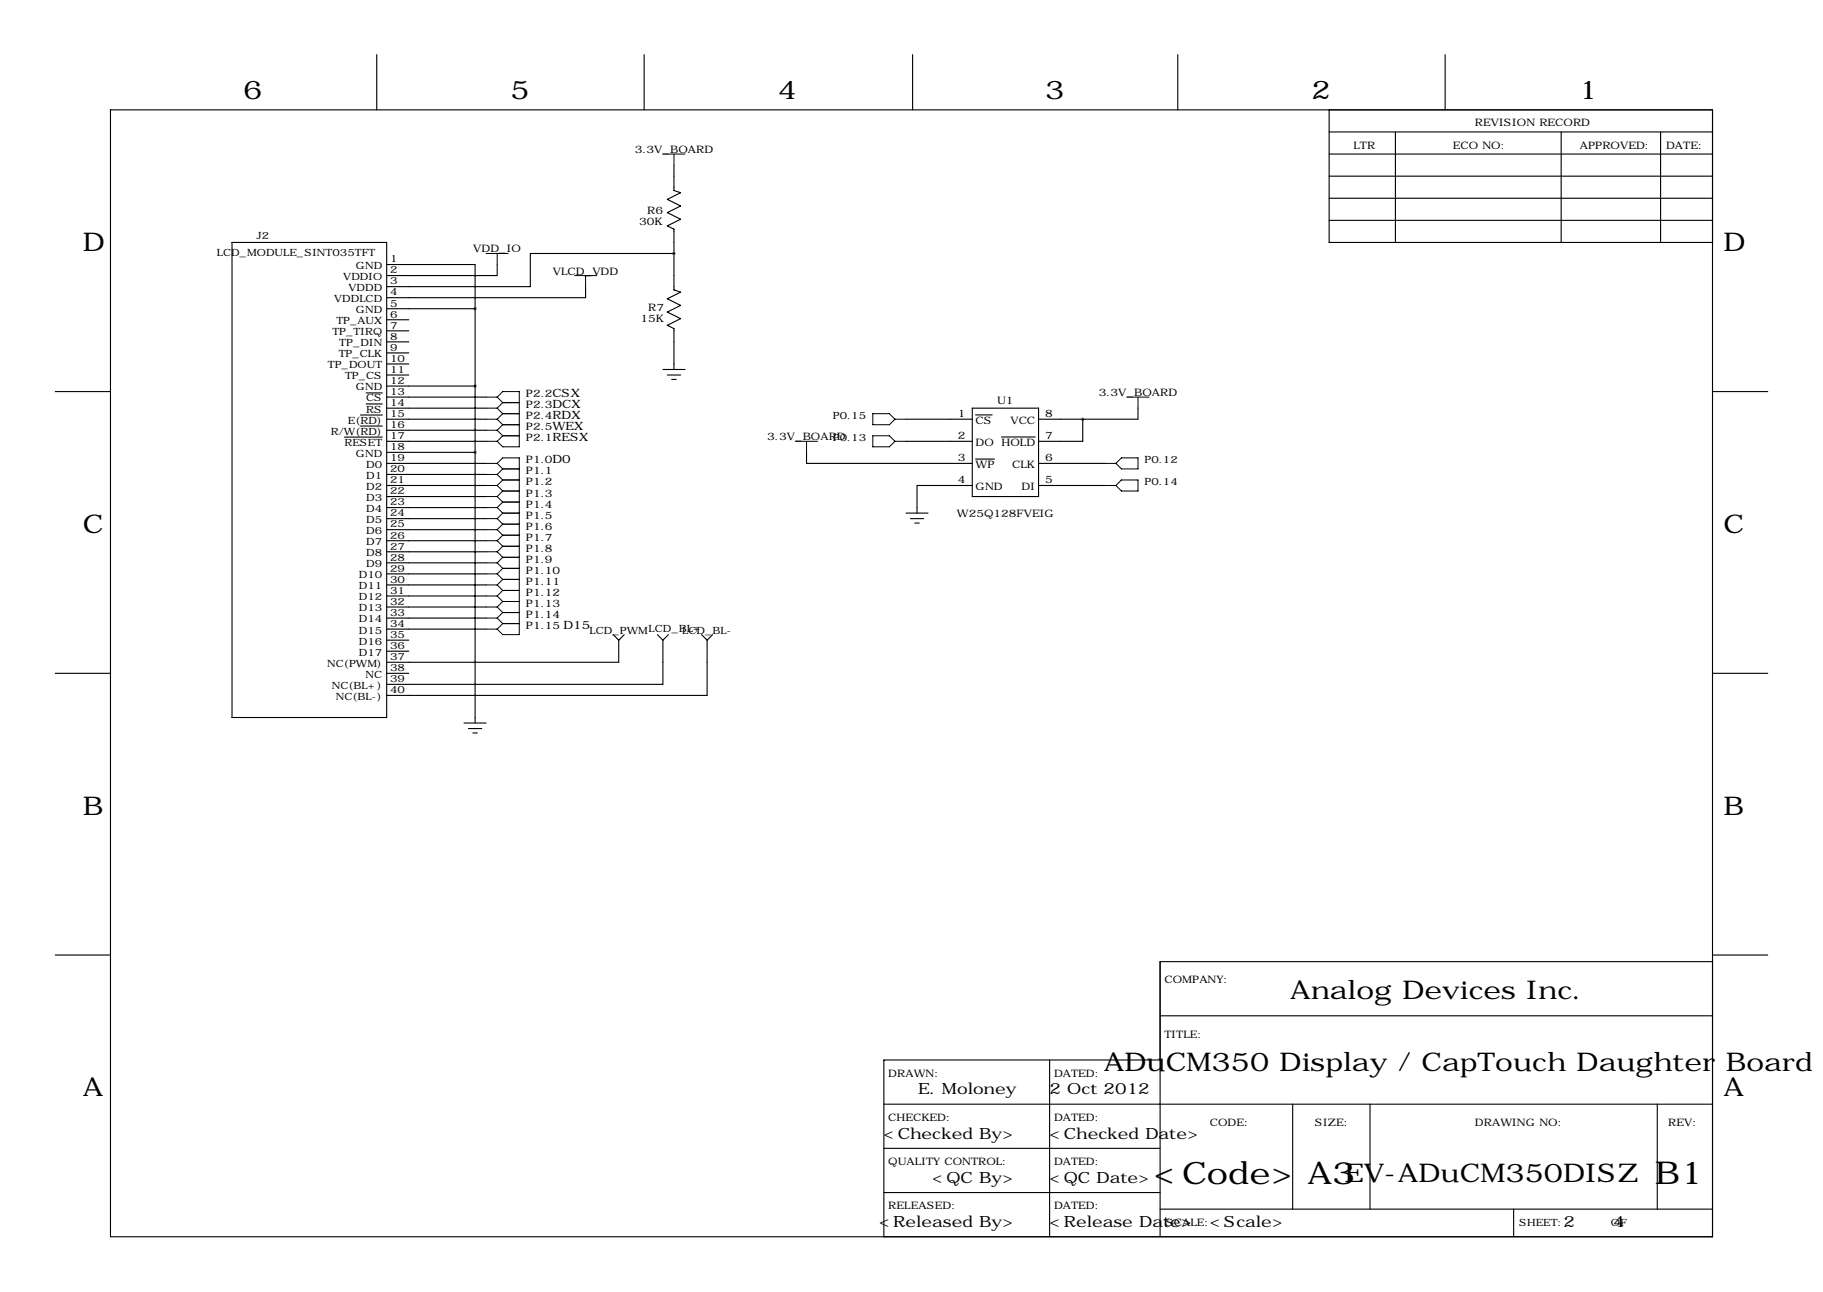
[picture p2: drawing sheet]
<svg xmlns="http://www.w3.org/2000/svg" width="419mm" height="297mm" viewBox="0 0 419 297" stroke-linecap="round" stroke-linejoin="round" font-family="sans-serif">
<g fill="none" stroke="#000" stroke-width=".25">
<path d="M86.6 12.6v12.7M148.1 12.6v12.7M209.8 12.6v12.7M270.8 12.6v12.7M332.2 12.6v12.7M25.4 25.3h368.3v259h-368.3zM154.9 38v5.8l1.6 .5-3.1 1.5 3.1 1.6-3.1 1.5 3.1 1.5-3.1 1.5 1.5 .8v14l1.6 .5-3.1 1.5 3.1 1.5-3.1 1.5 3.1 1.6-3.1 1.5 1.5 .8v9.3M305.6 30.3h88.1M305.6 35.4h88.1M305.6 25.3v30.4h88.1M320.8 30.3v25.4M358.9 30.3v25.4"/>
<path d="M381.8 30.3v25.4M53.3 55.7h35.6v109.3h-35.6zM154.9 58.3h-33v7.6h-33M305.6 40.5h88.1M305.6 45.6h88.1M305.6 50.7h88.1M88.9 60.8h20.3v10.2M88.9 71h20.3M88.9 73.5h5.1M88.9 76.1h5.1M88.9 78.6h5.1M109.2 71v95.2"/>
<path d="M114.3 60.8v2.6h-25.4M134.6 65.9v2.5h-45.7M12.7 90h12.7M82.9 95.4h5M82.9 98h5M84.2 90.3h3.7M84.2 92.9h3.7M88.9 93.8h22.9M88.9 96.4h22.9M88.9 81.1h5.1M88.9 83.7h5.1M88.9 86.2h5.1"/>
<path d="M88.9 88.8h20.3M88.9 91.3h22.9M88.9 98.9h22.9M152.4 84.9h5.1M153.4 86.2h3.1M154.4 87.2h1M208.3 96.4h15.2M223.5 93.8h15.3v20.4h-15.3zM224.3 95.4h3.8M238.8 96.4h10.1M248.9 96.4v5.1h-10.1M261.6 93.8v2.6h-12.7"/>
<path d="M393.7 90h12.7M79.2 100.5h8.7M88.9 114.2h22.9M88.9 101.5h22.9M88.9 106.5h22.9M88.9 111.6h22.9M88.9 104h20.3M88.9 109.1h22.9M88.9 116.7h22.9M88.9 119.2h22.9M185.4 104v2.5h38.1M208.3 101.5h15.2"/>
<path d="M208.3 118h5.1M209.3 119.2h3M223.5 111.6h-12.7v6.4M224.3 105.5h4.3M230.3 100.5h7.7M238.8 106.5h15.2M238.8 111.6h15.2M88.9 121.8h22.9M88.9 124.3h22.9M88.9 126.9h22.9M88.9 129.4h22.9M88.9 131.9h22.9"/>
<path d="M88.9 134.5h22.9M88.9 137h22.9M88.9 139.6h22.9M210.3 120.3h1M12.7 154.8h12.7M88.9 154.8h5.1M88.9 142.1h22.9M88.9 144.6h22.9M88.9 147.2h5.1M88.9 149.7h5.1M141 145.9l1.2 1.3M142.2 147.2v5.1h-53.3"/>
<path d="M143.5 145.9l-1.3 1.3M151.1 145.9l1.3 1.3M152.4 147.2v10.1h-63.5M153.7 145.9l-1.3 1.3M161.3 145.9l1.3 1.3M162.6 147.2v12.7h-73.7M163.8 145.9l-1.2 1.3M393.7 154.8h12.7M106.7 166.2h5.1M107.7 167.5h3M108.7 168.5h1M12.7 219.6h12.7"/>
<path d="M393.7 219.6h12.7M266.7 233.5h127M393.7 221.1h-127v63.2M203.2 253.9h190.5M241.3 243.7v40.6M266.7 243.7h-63.5v40.6M297.2 253.9v24.1M315 253.9v24.1M381 253.9v24.1M203.2 264h63.5M203.2 274.2h63.5M266.7 278h127"/>
<path d="M348 278v6.3"/>
</g>
<g fill="none" stroke="#000" stroke-width=".23">
<path d="M152.4 35.4h5.1M154.9 35.4v2.6M111.8 58.3h5M114.3 58.3v2.5M132.1 63.4h5.1M134.6 63.4v2.5M111.8 96.4h2.5M111.8 98.9h2.5M111.8 93.8h2.5M111.8 91.3h2.5M114.3 91.3l1.3-1.3h3.8v12.7h-3.8l-1.3-1.2M114.3 96.4l1.3 1.2"/>
<path d="M114.3 98.9l1.3 1.3M114.3 93.8l1.3 1.3M114.3 91.3l1.3 1.3M115.6 97.6h3.8M115.6 95.1h3.8M115.6 95.1l-1.3 1.3M115.6 97.6l-1.3 1.3M115.6 92.6h3.8M115.6 92.6l-1.3 1.2M200.7 95.1h3.8l1.2 1.3-1.2 1.2h-3.8zM205.7 96.4h2.6M259.1 91.3h5.1"/>
<path d="M261.6 91.3v2.5M111.8 106.5h2.5M111.8 109.1h2.5M111.8 111.6h2.5M111.8 114.2h2.5M111.8 116.7h2.5M111.8 119.2h2.5M111.8 101.5h2.5M114.3 106.5l1.3 1.3M114.3 106.5l1.3-1.2h3.8v40.6h-3.8l-1.3-1.3M114.3 109.1l1.3 1.2M114.3 111.6l1.3 1.3"/>
<path d="M114.3 114.2l1.3 1.2M114.3 116.7l1.3 1.3M114.3 119.2l1.3 1.3M115.6 107.8h3.8M115.6 110.3h3.8M115.6 107.8l-1.3 1.3M115.6 112.9h3.8M115.6 110.3l-1.3 1.3M115.6 115.4h3.8M115.6 112.9l-1.3 1.3M115.6 118h3.8M115.6 115.4l-1.3 1.3"/>
<path d="M115.6 118l-1.3 1.2M115.6 100.2h3.8M115.6 100.2l-1.3 1.3M182.9 101.5h5.1M185.4 101.5v2.5M200.7 100.2h3.8l1.2 1.3-1.2 1.2h-3.8zM205.7 101.5h2.6M254 106.5h2.5M254 111.6h2.5M256.5 106.5l1.3-1.2h3.8v2.5h-3.8zM257.8 110.3h3.8v2.6h-3.8l-1.3-1.3zM111.8 121.8h2.5"/>
<path d="M111.8 124.3h2.5M111.8 126.9h2.5M111.8 129.4h2.5M111.8 131.9h2.5M111.8 134.5h2.5M111.8 137h2.5M111.8 139.6h2.5M114.3 121.8l1.3 1.2M114.3 124.3l1.3 1.3M114.3 126.9l1.3 1.2M114.3 129.4l1.3 1.3M114.3 131.9l1.3 1.3"/>
<path d="M114.3 134.5l1.3 1.2M114.3 137l1.3 1.3M114.3 139.6l1.3 1.2M115.6 120.5h3.8M115.6 123h3.8M115.6 120.5l-1.3 1.3M115.6 125.6h3.8M115.6 123l-1.3 1.3M115.6 128.1h3.8M115.6 125.6l-1.3 1.3M115.6 128.1l-1.3 1.3M115.6 130.7h3.8"/>
<path d="M115.6 133.2h3.8M115.6 130.7l-1.3 1.2M115.6 135.7h3.8M115.6 133.2l-1.3 1.3M115.6 138.3h3.8M115.6 135.7l-1.3 1.3M115.6 138.3l-1.3 1.3M111.8 142.1h2.5M111.8 144.6h2.5M114.3 142.1l1.3 1.3M115.6 140.8h3.8M115.6 143.4h3.8"/>
<path d="M115.6 140.8l-1.3 1.3M115.6 143.4l-1.3 1.2"/>
</g>
<path d="M154.9 58.3a.05 .05 0 0 0 .1 0 .05 .05 0 0 0-.1 0z" fill="#000" stroke="#000" stroke-width=".63"/>
<text font-size="7.3" x="380.5" y="272.3">B1</text>
<g font-size="7.1">
<text x="265.2" y="272.2">&lt;Code&gt;</text>
<text x="300.6" y="272.2">A3</text>
</g>
<g font-size="5.9">
<text x="55.9" y="22.7">6</text>
<text x="117.3" y="22.7">5</text>
<text x="178.8" y="22.7">4</text>
<text x="240.3" y="22.7">3</text>
<text x="301.5" y="22.7">2</text>
<text x="363" y="22.7">1</text>
<text x="19" y="57.8">D</text>
<text x="396.2" y="57.8">D</text>
<text x="19" y="122.5">C</text>
<text x="396.2" y="122.5">C</text>
<text x="19" y="187.3">B</text>
<text x="396.2" y="187.3">B</text>
<text x="296.6" y="229.8">Analog Devices Inc.</text>
<text x="253.8" y="246.3">ADuCM350 Display / CapTouch Daughter Board</text>
<text x="19" y="252.1">A</text>
<text x="396.2" y="252.1">A</text>
<text x="309.1" y="271.7">EV-ADuCM350DISZ</text>
</g>
<g font-size="3.6">
<text x="211.1" y="251.6">E. Moloney</text>
<text x="241.3" y="251.6">2 Oct 2012</text>
<text x="203.1" y="261.8">&lt;Checked By&gt;</text>
<text x="241.3" y="261.8">&lt;Checked Date&gt;</text>
<text x="214.3" y="271.9">&lt;QC By&gt;</text>
<text x="241.3" y="271.9">&lt;QC Date&gt;</text>
<text x="202.1" y="282.1">&lt;Released By&gt;</text>
<text x="241.3" y="282.1">&lt;Release Date&gt;</text>
<text x="278.1" y="282.1">&lt;Scale&gt;</text>
<text x="359.4" y="282.1">2</text>
<text x="370.8" y="282.1">4</text>
</g>
<g font-size="2.4">
<text x="339.1" y="29.1">REVISION RECORD</text>
<text x="145.9" y="35.2">3.3V_BOARD</text>
<text x="311.1" y="34.1">LTR</text>
<text x="334" y="34.1">ECO NO:</text>
<text x="363.2" y="34.1">APPROVED:</text>
<text x="383" y="34.1">DATE:</text>
<text x="147" y="51.7">30K</text>
<text x="148.8" y="49.2">R6</text>
<text x="108.8" y="58">VDD_IO</text>
<text x="127.1" y="63.1">VLCD_VDD</text>
<text x="149" y="71.5">R7</text>
<text x="147.2" y="74">15K</text>
<text x="120.9" y="93.8">P2.3DCX</text>
<text x="120.9" y="91.3">P2.2CSX</text>
<text x="220.2" y="95.9">1</text>
<text x="229.2" y="92.8">U1</text>
<text x="240.3" y="95.9">8</text>
<text x="252.6" y="91.1">3.3V_BOARD</text>
<text x="120.9" y="96.4">P2.4RDX</text>
<text x="120.9" y="98.9">P2.5WEX</text>
<text x="120.9" y="101.5">P2.1RESX</text>
<text x="176.4" y="101.2">3.3V_BOARD</text>
<text x="220.2" y="101">2</text>
<text x="224.3" y="97.4">CS</text>
<text x="232.3" y="97.4">VCC</text>
<text x="240.3" y="101">7</text>
<text x="120.9" y="106.5">P1.0D0</text>
<text x="220.2" y="106">3</text>
<text x="224.3" y="102.5">DO</text>
<text x="224.3" y="107.6">WP</text>
<text x="230.3" y="102.5">HOLD</text>
<text x="232.7" y="107.6">CLK</text>
<text x="240.3" y="106">6</text>
<text x="120.9" y="109.1">P1.1</text>
<text x="120.9" y="111.6">P1.2</text>
<text x="220.2" y="111.1">4</text>
<text x="224.3" y="112.7">GND</text>
<text x="234.9" y="112.7">DI</text>
<text x="240.3" y="111.1">5</text>
<text x="120.9" y="114.2">P1.3</text>
<text x="120.9" y="116.7">P1.4</text>
<text x="120.9" y="119.2">P1.5</text>
<text x="220" y="118.8">W25Q128FVEIG</text>
<text x="120.9" y="121.8">P1.6</text>
<text x="120.9" y="124.3">P1.7</text>
<text x="120.9" y="126.9">P1.8</text>
<text x="120.9" y="129.4">P1.9</text>
<text x="120.9" y="131.9">P1.10</text>
<text x="120.9" y="134.5">P1.11</text>
<text x="120.9" y="137">P1.12</text>
<text x="120.9" y="139.6">P1.13</text>
<text x="120.9" y="142.1">P1.14</text>
<text x="120.9" y="144.6">P1.15 D15</text>
<text x="267.7" y="225.9">COMPANY:</text>
<text x="267.7" y="238.6">TITLE:</text>
<text x="204.2" y="247.5">DRAWN:</text>
<text x="242.3" y="247.5">DATED:</text>
<text x="204.2" y="257.7">CHECKED:</text>
<text x="242.3" y="257.7">DATED:</text>
<text x="278.1" y="258.9">CODE:</text>
<text x="302.3" y="258.9">SIZE:</text>
<text x="339.1" y="258.9">DRAWING NO:</text>
<text x="383.5" y="258.9">REV:</text>
<text x="204.2" y="267.8">QUALITY CONTROL:</text>
<text x="242.3" y="267.8">DATED:</text>
<text x="204.2" y="278">RELEASED:</text>
<text x="242.3" y="278">DATED:</text>
<text x="268" y="281.8">SCALE:</text>
</g>
<g font-size="2.3">
<text x="49.8" y="58.8">LCD_MODULE_SINT035TFT</text>
<text x="59" y="55">J2</text>
<text x="78.9" y="64.4">VDDIO</text>
<text x="81.8" y="61.8">GND</text>
<text x="89.7" y="60.3">1</text>
<text x="89.7" y="62.9">2</text>
<text x="89.7" y="65.4">3</text>
<text x="76.8" y="69.4">VDDLCD</text>
<text x="80.1" y="66.9">VDDD</text>
<text x="81.8" y="72">GND</text>
<text x="89.7" y="67.9">4</text>
<text x="89.7" y="70.5">5</text>
<text x="76.4" y="77.1">TP_TIRQ</text>
<text x="77.3" y="74.5">TP_AUX</text>
<text x="89.7" y="73">6</text>
<text x="89.7" y="75.6">7</text>
<text x="77.9" y="82.1">TP_CLK</text>
<text x="78" y="79.6">TP_DIN</text>
<text x="89.7" y="78.1">8</text>
<text x="89.7" y="80.6">9</text>
<text x="89.7" y="83.2">10</text>
<text x="75.4" y="84.7">TP_DOUT</text>
<text x="79.3" y="87.2">TP_CS</text>
<text x="81.8" y="89.8">GND</text>
<text x="89.7" y="85.7">11</text>
<text x="89.7" y="88.3">12</text>
<text x="84.2" y="92.3">CS</text>
<text x="84.2" y="94.8">RS</text>
<text x="89.7" y="90.8">13</text>
<text x="89.7" y="93.3">14</text>
<text x="89.7" y="95.9">15</text>
<text x="76" y="99.9">R/W(RD)</text>
<text x="80" y="97.4">E(RD)</text>
<text x="89.7" y="98.4">16</text>
<text x="89.7" y="101">17</text>
<text x="191.5" y="96.4">P0.15</text>
<text x="191.5" y="101.5">P0.13</text>
<text x="79.2" y="102.5">RESET</text>
<text x="81.8" y="105">GND</text>
<text x="84.2" y="107.5">D0</text>
<text x="89.7" y="103.5">18</text>
<text x="89.7" y="106">19</text>
<text x="263.1" y="106.5">P0.12</text>
<text x="84.2" y="110.1">D1</text>
<text x="84.2" y="112.6">D2</text>
<text x="89.7" y="108.6">20</text>
<text x="89.7" y="111.1">21</text>
<text x="89.7" y="113.7">22</text>
<text x="263.1" y="111.6">P0.14</text>
<text x="84.2" y="115.2">D3</text>
<text x="84.2" y="117.7">D4</text>
<text x="89.7" y="116.2">23</text>
<text x="89.7" y="118.7">24</text>
<text x="84.2" y="120.2">D5</text>
<text x="84.2" y="122.8">D6</text>
<text x="84.2" y="125.3">D7</text>
<text x="89.7" y="121.3">25</text>
<text x="89.7" y="123.8">26</text>
<text x="84.2" y="127.9">D8</text>
<text x="84.2" y="130.4">D9</text>
<text x="89.7" y="126.4">27</text>
<text x="89.7" y="128.9">28</text>
<text x="89.7" y="131.4">29</text>
<text x="82.5" y="132.9">D10</text>
<text x="82.5" y="135.5">D11</text>
<text x="89.7" y="134">30</text>
<text x="89.7" y="136.5">31</text>
<text x="82.5" y="138">D12</text>
<text x="82.5" y="140.6">D13</text>
<text x="82.5" y="143.1">D14</text>
<text x="89.7" y="139.1">32</text>
<text x="89.7" y="141.6">33</text>
<text x="82.5" y="145.6">D15</text>
<text x="82.5" y="148.2">D16</text>
<text x="89.7" y="144.1">34</text>
<text x="89.7" y="146.7">35</text>
<text x="89.7" y="149.2">36</text>
<text x="135.5" y="145.6">LCD_PWMLCD_BL+</text>
<text x="156.8" y="145.6">LCD_BL-</text>
<text x="75.2" y="153.3">NC(PWM)</text>
<text x="82.5" y="150.7">D17</text>
<text x="84.1" y="155.8">NC</text>
<text x="89.7" y="151.8">37</text>
<text x="89.7" y="154.3">38</text>
<text x="76.3" y="158.3">NC(BL+)</text>
<text x="77.2" y="160.9">NC(BL-)</text>
<text x="89.7" y="156.8">39</text>
<text x="89.7" y="159.4">40</text>
<text x="349.2" y="281.8">SHEET:</text>
<text x="370.3" y="281.8">OF</text>
</g>
</svg>
